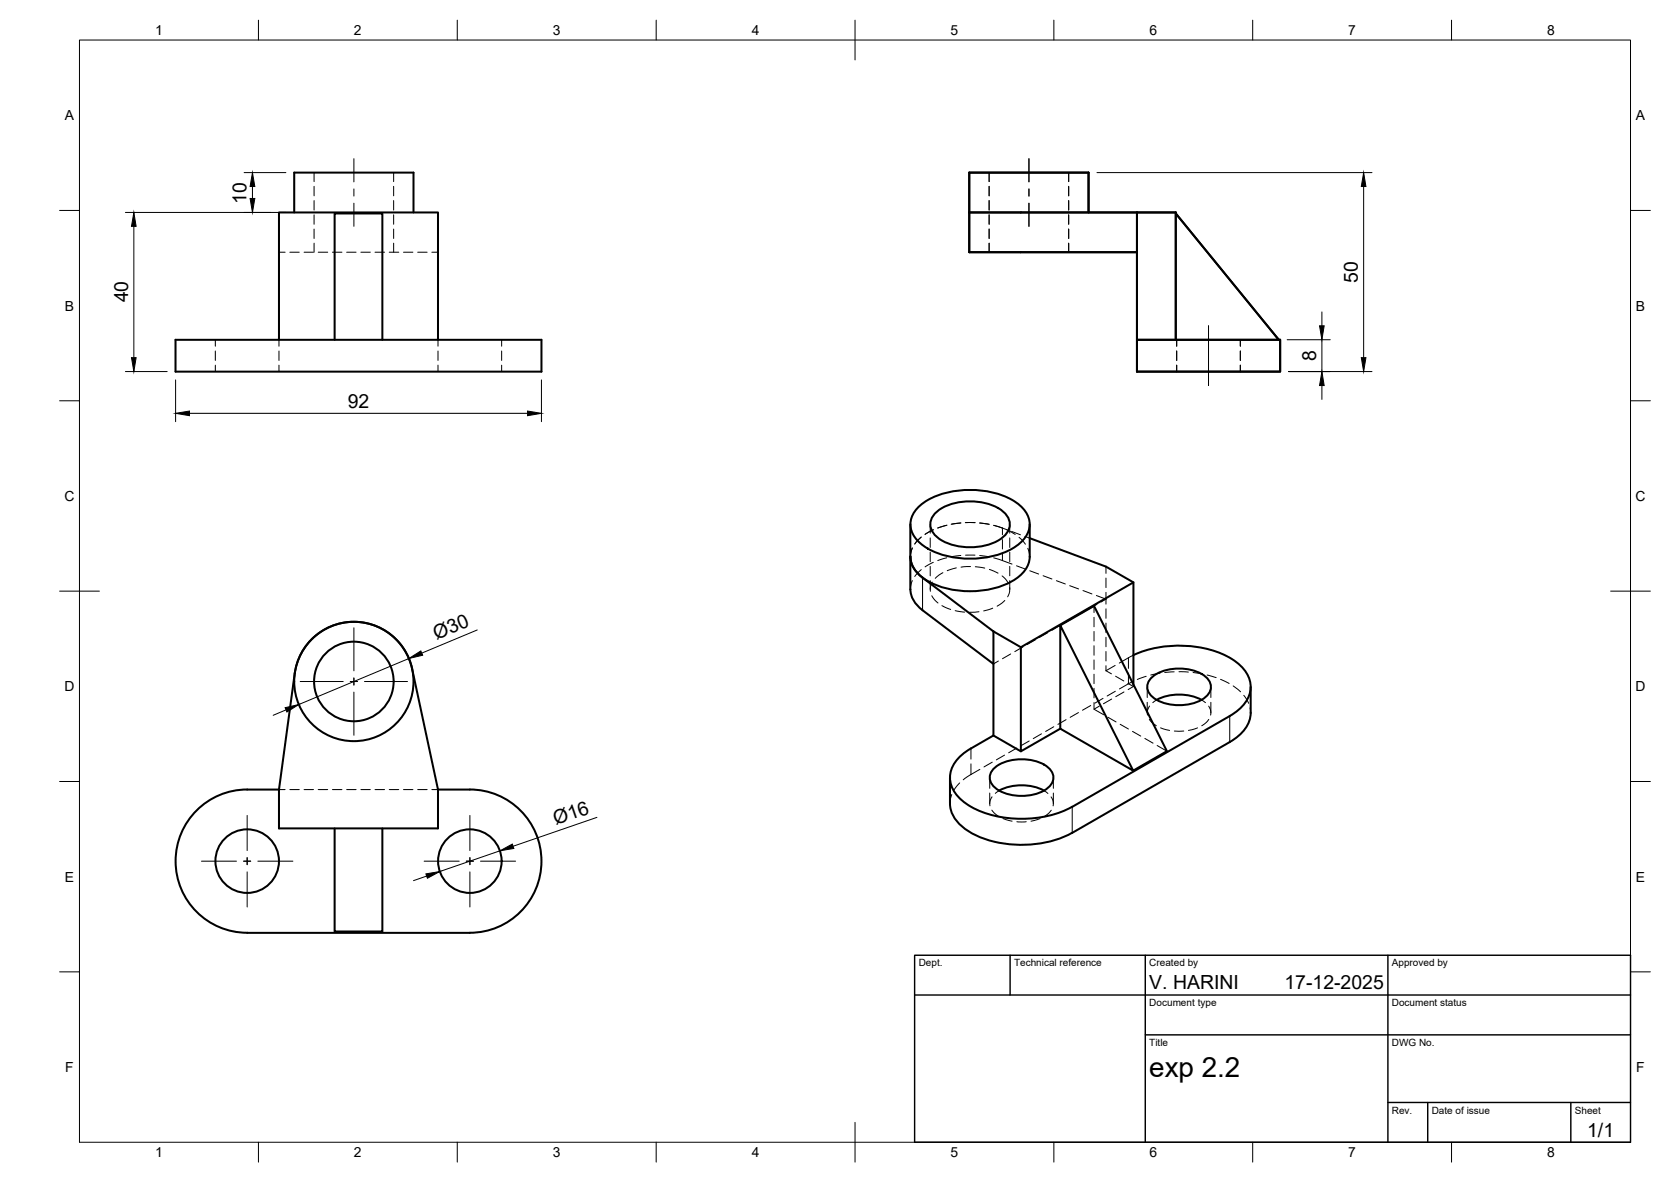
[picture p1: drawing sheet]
<svg xmlns="http://www.w3.org/2000/svg" width="420mm" height="297mm" viewBox="0 0 420 297" stroke-linecap="round" stroke-linejoin="round" font-family="sans-serif">
<!-- layer: Visible -->
<g fill="none" stroke="#000" stroke-width=".51">
<path d="M74 53.4v-10h30v10M243.7 53.4h51.9v32M273.7 53.4v-10h-30v20h42.2v-10M295.6 53.6l25.9 31.8M285.9 63.4v30h36v-8h-36M44.1 85.4h92v8h-92zM70.1 85.4v-32h40v32M84.1 85.4v-31.8h12v31.8M228.9 131.8v16.3M228.9 139.8a6.7 6.7 0 0 0 3.1 5.4l17.8 13.5M231.2 127.2a20.2 20.2 0 0 1 15-4 17.2 17.2 0 0 1 11.3 4.9 5.6 5.6 0 0 1-.8 8.2 20.2 20.2 0 0 1-15.1 4 17.2 17.2 0 0 1-11.2-4.8 5.6 5.6 0 0 1 .8-8.3zM235.1 129a14 14 0 0 1 12.6-2.6 8.4 8.4 0 0 1 6 4.2 4 4 0 0 1-1.7 4.6 15 15 0 0 1-16.1 0 3.9 3.9 0 0 1-.8-6.2z"/>
<path d="M258.9 131.8v8.1a7.3 7.3 0 0 1-4.4 6.1 23.1 23.1 0 0 1-22.3-.7 6.9 6.9 0 0 1-3.3-5.4M258.9 135.2l19.2 7.2 6.9 4M228.9 148.1a6.7 6.7 0 0 0 3.1 5.3l17.8 13.4v-8.1M249.8 158.7l6.9 4M266.6 157.1l18.3 36.6-18.3-10.6zM266.6 157.1l8.5-4.8 18.3 36.5-8.5 4.9M249.8 166.8v18l-5.7 3.3a8.6 8.6 0 0 0-5.2 7.8 9 9 0 0 0 5.2 6.8 28.2 28.2 0 0 0 25.5 0M285 172v-25.6l-28.3 16.3v26.1l9.9-5.7M285 164.6a28.2 28.2 0 0 1 24.8 1 8.2 8.2 0 0 1 4.6 7.8 9.2 9.2 0 0 1-5.2 6.5M289.3 170.6a11.3 11.3 0 0 1 11-2 5.2 5.2 0 0 1 4.2 4 4.5 4.5 0 0 1-3.3 3.7 12.4 12.4 0 0 1-11.2-1 3.1 3.1 0 0 1-.7-4.7zM290.8 175.9a12.6 12.6 0 0 1 11.3 0M309.2 179.9l-39.6 22.9"/>
<path d="M314.5 172.6v6.6a9 9 0 0 1-5.3 7.3l-39.6 22.8M62.1 198.4h8M70.1 198.4l4-29.2a15 15 0 0 1 14.3-12.9 15 15 0 0 1 15.2 11.8l6.5 30.3M70.1 198.4v9.8h40v-9.8M110.1 198.4h8M118.1 198.4a18 18 0 0 1 18 18 18 18 0 0 1-18 18h-56a18 18 0 0 1-17.9-18 18 18 0 0 1 18-18M238.9 195.4v6.5a8.6 8.6 0 0 0 4.5 6.9 27.9 27.9 0 0 0 26.2 .5M249.7 193.3a11.3 11.3 0 0 1 11-2 5.2 5.2 0 0 1 4.2 4.1 4.5 4.5 0 0 1-3.3 3.7 12.4 12.4 0 0 1-11.2-1 3.1 3.1 0 0 1-.7-4.8zM249.8 184.8l6.9 4M251.2 198.7a12.6 12.6 0 0 1 11.3 0M84.1 208.2v25.9h12v-25.9"/>
<circle cx="89" cy="171.3" r="10"/>
<circle cx="89" cy="171.3" r="15"/>
<circle cx="62.2" cy="216.4" r="8"/>
<circle cx="118.1" cy="216.4" r="8"/>
</g>
<!-- layer: Hidden -->
<g fill="none" stroke="#000" stroke-width=".25">
<path d="M79 43.4v2.2M79 46.8v2.4M79 50.4v2.4M79 54v2.4M79 57.6v2.3M99 43.4v2.2M99 46.8v2.4M99 50.4v2.4M99 54v2.4M99 57.6v2.3M248.7 43.4v2.2M248.7 46.8v2.4"/>
<path d="M248.7 50.4v2.4M248.7 54v2.4M248.7 57.6v2.3M268.7 43.4v2.2M268.7 46.8v2.4M268.7 50.4v2.4M268.7 54v2.4M268.7 57.6v2.3M70.1 63.4h1.6M72.9 63.4h2.3M76.5 63.4h2.3M79 61.1v2.3"/>
<path d="M80 63.4h2.4M83.6 63.4h2.4M87.2 63.4h2.3M90.7 63.4h2.4M94.3 63.4h2.4M97.9 63.4h2.4M99 61.1v2.3M101.5 63.4h2.3M105 63.4h2.4M108.6 63.4h1.5M248.7 61.1v2.3M268.7 61.1v2.3"/>
<path d="M54.1 85.4v1.6M54.1 88.2v2.4M54.1 91.8v1.6M70.1 85.4v1.6M70.1 88.2v2.4M70.1 91.8v1.6M110.1 85.4v1.6M110.1 88.2v2.4M110.1 91.8v1.6M126.1 85.4v1.6M126.1 88.2v2.4M126.1 91.8v1.6"/>
<path d="M295.9 85.4v1.6M295.9 88.2v2.4M295.9 91.8v1.6M311.9 85.4v1.6M311.9 88.2v2.4M311.9 91.8v1.6M229.4 137.8l-.5 2.1M229.4 137.7l-.5 2.1M231.6 135l-1.6 1.7M231.7 134.9l-1.7 1.8M233.9 131.8v2.2M233.9 135.2v2.4"/>
<path d="M233.9 138.8v2.3M234.6 133.2l-2 1.1M234.7 133.1l-2.1 1.1M238 132l-2.3 .7M238.1 132l-2.3 .7M241.5 131.4l-2.3 .3M241.6 139.6l-2.4 .3M241.6 131.4l-2.3 .3M242.7 131.3h2.4M242.8 139.5h2.4M242.8 131.3h2.4M246.3 131.4l2.3 .3"/>
<path d="M246.3 139.6l2.4 .3M246.4 131.4l2.4 .4M249.8 132l2.3 .7M249.9 132l2.2 .7M252.1 132.7l1.1 .4M253.2 133.2l2.1 1.1M253.9 131.8v2.2M253.9 135.2v2.4M253.9 138.8v2.3M254.4 133.5l2.2 .9M256.2 135l1.6 1.8M257.7 134.8l1.2 .4"/>
<path d="M258.4 137.8l.5 2.1M229.4 145.9l-.5 2.2M231.6 143.2l-1.6 1.7M233.9 142.3v2.4M233.9 145.9v2.2M234.3 149.7l.5 .8 1.1 1M234.4 146.3l-.4 1.1-.1 1.2M234.7 141.3l-2.1 1.2M236.8 152.2l2.2 .9M237.1 143.9l-1.9 1.4M238.1 140.2l-2.3 .7M240.2 153.5l2.3 .3"/>
<path d="M240.5 142.7l-2.3 .7M244 142.4l-2.4 .1M245.2 142.4l2.4 .4M246.1 153.7l-2.3 .2M248.8 143.1l2.2 .9M249.6 152.8l-2.3 .7M249.9 140.2l4.6 1.6M252 144.7l.8 .8 .7 1M252.6 150.9l-1.9 1.4M253.9 147.7l-.1 1.4-.4 .9M253.9 142.3v2.4M253.9 145.9v2.2"/>
<path d="M255.6 142.2l2.2 .8M258.9 143.4l2.3 .9M262.3 144.7l2.2 .8M263.4 159l-2.1 1.2M265.6 145.9l2.3 .9M266.5 157.2l-2 1.2M269 147.2l2.2 .8M269.6 155.4l-2.1 1.2M272.3 148.4l2.3 .9M272.7 153.7l-2.1 1.1M275.1 152.3v1.6M275.1 155.1v2.4"/>
<path d="M275.1 158.7v2.4M275.7 149.7l2.4 .9-1.3 .7M275.8 151.9l-2.1 1.2M278.1 142.4v1.7M278.1 145.3v2.4M278.1 148.9v2.9M278.1 153v2.4M278.1 156.6v2.4M251 166.1l-1.2 .7M254.1 164.3l-2 1.2M257.2 162.6l-2 1.2M260.3 160.8l-2 1.2"/>
<path d="M271.2 179.1l-2.1 1.2M274.3 177.3l-2.1 1.2M275.1 176.6v1.6l2.4 1.4M275.1 162.3v2.4M275.1 165.8v2.4M275.1 169.4v2.4M275.1 173v2.4M276.4 177.4l-1.3 .8M277.3 175.5l-2 1.2M278.1 160.2v2.3M278.1 163.7v2.4M278.1 167.3v1.3"/>
<path d="M278.1 168.6l1.4 .7M279.5 175.7l-2 1.2M280.4 167.2l-2.3 1.4M280.4 173.7l-2 1.2M280.5 169.9l2.1 1.2M282.6 173.9l-2.1 1.2M283.6 171.7l1.4 .8M284.9 171.2l-3.4 1.9M285 164.6l-3.6 2M285 172.5l-1.3 .8M285 172v.5M288.2 170l-2.2 .8"/>
<path d="M288.5 172.6v2.7M288.5 176.5v2.7M289.1 177.4l-.5 1-.1 1.3M290.8 175.9l-.9 .7M291.7 169.2l-2.4 .4M295.2 168.8l-2.3 .2M296.4 168.8l2.4 .1M300 169l2.3 .4M302.1 175.9l1 .7M303.5 169.6l2.3 .7M303.9 177.4l.5 1v1.3M304.5 172.6v2.7"/>
<path d="M304.5 176.5v2.7M306.9 170.7l2.2 1.1M310.1 172.4l1.8 1.4M312.7 174.7l1.3 2M314.3 177.9l.2 1.3M70.1 198.4h1.6M72.9 198.4h2.3M76.5 198.4h2.3M80 198.4h2.4M83.6 198.4h2.4M87.2 198.4h2.3M90.7 198.4h2.4"/>
<path d="M94.3 198.4h2.4M97.9 198.4h2.4M101.5 198.4h2.3M105 198.4h2.4M108.6 198.4h1.5M239.3 199.7l-.4 2.3M241.3 196.8l-1.5 1.8M246.4 193.3l-4.2 2.7M248.9 195.4v2.7M248.9 199.3v2.7M249.5 191.5l-2.1 1.2M251.2 198.7l-.9 .7"/>
<path d="M252.6 189.8l-2.1 1.2M255.7 188l-2.1 1.2M258.8 186.2l-2.1 1.2M261.9 184.4l-2.1 1.2M262.5 198.7l1 .7M264.9 195.4v2.7M264.9 199.3v2.7M265 182.6l-2.1 1.2M268.1 180.9l-2.1 1.1M278.6 180.2l2 1.2M281.7 182l2 1.2M284.8 183.8l2 1.2"/>
<path d="M287.9 185.6l2 1.2M289 180.8l.6 .8 1.1 .8M291 187.4l2.4 1.4M291.8 182.9l2.3 .7M295.3 183.7h2.3M301.1 182.9l-2.3 .7M303.9 180.8l-.6 .8-1.1 .8M249.4 203.6l.6 .8 1.1 .8M249.4 200.2l-.5 1.4v.9M252.2 205.7l2.3 .7M255.7 206.5h2.3M261.5 205.7l-2.3 .7"/>
<path d="M264.3 200.3l.5 .9v1.3M264.3 203.6l-.6 .8-1.1 .8"/>
</g>
<!-- layer: Hidden Narrow -->
<path d="M252.1 132.7v1.7M252.1 135.6v2.4M252.1 139.2v1.7M283.7 165.3v2.7M283.7 169.1v2.7M244.1 188.1v2.7M244.1 192v2.6" fill="none" stroke="#000" stroke-width=".25"/>
<!-- layer: Visible Narrow -->
<path d="M232 145.2v8.2M309.2 179.9v6.6M269.6 202.8v6.5" fill="none" stroke="#000" stroke-width=".25"/>
<!-- layer: BORDER -->
<g fill="none" stroke="#000" stroke-width=".25">
<path d="M20 10.1h390v276.9h-390zM65 5.1v5M115 5.1v5M165 5.1v5M215 5.1v10M265 5.1v5M315 5.1v5M365 5.1v5M15 52.9h5M410 52.9h5M15 100.7h5M410 100.7h5"/>
<path d="M15 148.6h10M405 148.6h10M15 196.4h5M410 196.4h5M15 244.2h5M410 244.2h5M65 287v5M115 287v5M165 287v5M215 282.1v9.9M265 287v5M315 287v5"/>
<path d="M365 287v5"/>
</g>
<!-- layer: TITLEBLOCK -->
<path d="M230 240.1h180v46.9h-180zM230 250h180M254 240.1v9.9M288 240.1v46.9M349 240.1v46.9M288 260.1h122M349 277.1h61M359 277.1v9.9M395 277.1v9.9" fill="none" stroke="#000" stroke-width=".36"/>
<!-- layer: Smart Centers -->
<g fill="none" stroke="#000" stroke-width=".25">
<path d="M89 39.9v5.8M258.7 39.9v5.8M89 47.5v1.8M89 51.1v5.8M258.7 47.5v1.8M258.7 51.1v5.8M303.9 81.9v15M89 157.8v10.8M75.5 171.3h10.8M88.1 171.3h1.8M89 170.4v1.8M89 173.9v10.9"/>
<path d="M91.7 171.3h10.8M50.7 216.4h8.8M61.3 216.4h1.7M62.1 204.9v8.8M62.1 215.5v1.8M62.1 219.1v8.8M64.8 216.4h8.8M106.6 216.4h8.9M117.2 216.4h1.8M118.2 204.9v8.8M118.2 215.5v1.8M118.2 219.1v8.8"/>
<path d="M120.8 216.4h8.8"/>
</g>
<!-- layer: FD_Dimensions -->
<g fill="none" stroke="#000" stroke-width=".25">
<path d="M31.5 53.4h40.4M33.7 56.9v33M61.4 43.4h10.5M63.5 46.9v3M275.8 43.4h69.2M342.9 46.9v43M332.4 78.4v3.5M31.5 93.4h10.5M44.2 95.5v10.5M136.1 95.5v10.5M323.6 85.4h10.9M324 93.4h21"/>
<path d="M332.4 85.4v8M332.4 96.9v3.5M47.6 103.9h85.1M120 158.3l-14 5.8M71.9 178.4l-3.2 1.4M102.8 165.5l-27.7 11.5M125.7 213.8l-15.1 5.2M150.1 205.4l-21.1 7.3M107.3 220.2l-3.3 1.1"/>
</g>
<g fill="#000" stroke="#000" stroke-width=".25">
<path d="M33.7 53.4l.5 3.5h-1.1zM63.5 43.4l.6 3.5h-1.2zM62.9 49.9h1.2l-.6 3.5zM342.9 43.4l.6 3.5h-1.2zM33.1 89.9h1.1l-.5 3.5zM332.4 93.4l.6 3.5h-1.2zM331.8 81.9h1.2l-.6 3.5zM342.3 89.9h1.2l-.6 3.5zM44.2 103.9l3.4-.6v1.2zM132.7 103.3l3.4 .6-3.4 .6zM71.7 177.8l3.4-.8-3 1.9zM102.8 165.5l3-1.9 .5 1.1z"/>
<path d="M107.1 219.6l3.5-.6-3.1 1.7zM125.7 213.8l3.1-1.7 .4 1.1z"/>
</g>
<text font-size="7" x="289" y="270.6">exp 2.2</text>
<g font-size="4.9">
<text x="62" y="51.3" transform="rotate(-90 62 51.3)">10</text>
<text x="341.4" y="71.1" transform="rotate(-90 341.4 71.1)">50</text>
<text x="32.2" y="76" transform="rotate(-90 32.2 76)">40</text>
<text x="330.9" y="90.7" transform="rotate(-90 330.9 90.7)">8</text>
<text x="87.5" y="102.4">92</text>
<text x="109.8" y="160.9" transform="rotate(-23 109.8 160.9)">Ø30</text>
<text x="139.7" y="207.3" transform="rotate(-19 139.7 207.3)">Ø16</text>
<text x="289" y="248.5">V. HARINI</text>
<text x="323" y="248.5">17-12-2025</text>
<text x="399.1" y="285.7">1/1</text>
</g>
<g font-size="3.5">
<text x="39" y="8.8">1</text>
<text x="89" y="8.8">2</text>
<text x="139" y="8.8">3</text>
<text x="189" y="8.8">4</text>
<text x="239" y="8.8">5</text>
<text x="289" y="8.8">6</text>
<text x="339" y="8.8">7</text>
<text x="389" y="8.8">8</text>
<text x="16.3" y="30.2">A</text>
<text x="411.3" y="30.2">A</text>
<text x="16.3" y="78">B</text>
<text x="411.3" y="78">B</text>
<text x="16.2" y="125.9">C</text>
<text x="411.2" y="125.9">C</text>
<text x="16.2" y="173.7">D</text>
<text x="411.2" y="173.7">D</text>
<text x="16.3" y="221.6">E</text>
<text x="411.3" y="221.6">E</text>
<text x="16.4" y="269.4">F</text>
<text x="411.4" y="269.4">F</text>
<text x="39" y="290.8">1</text>
<text x="89" y="290.8">2</text>
<text x="139" y="290.8">3</text>
<text x="189" y="290.8">4</text>
<text x="239" y="290.8">5</text>
<text x="289" y="290.8">6</text>
<text x="339" y="290.8">7</text>
<text x="389" y="290.8">8</text>
</g>
<g font-size="2.5">
<text x="231" y="242.9">Dept.</text>
<text x="255" y="242.9">Technical reference</text>
<text x="289" y="242.9">Created by</text>
<text x="350" y="242.9">Approved by</text>
<text x="289" y="252.8">Document type</text>
<text x="350" y="252.8">Document status</text>
<text x="289" y="262.9">Title</text>
<text x="350" y="262.9">DWG No.</text>
<text x="350" y="279.9">Rev.</text>
<text x="360" y="279.9">Date of issue</text>
<text x="396" y="279.9">Sheet</text>
</g>
</svg>
